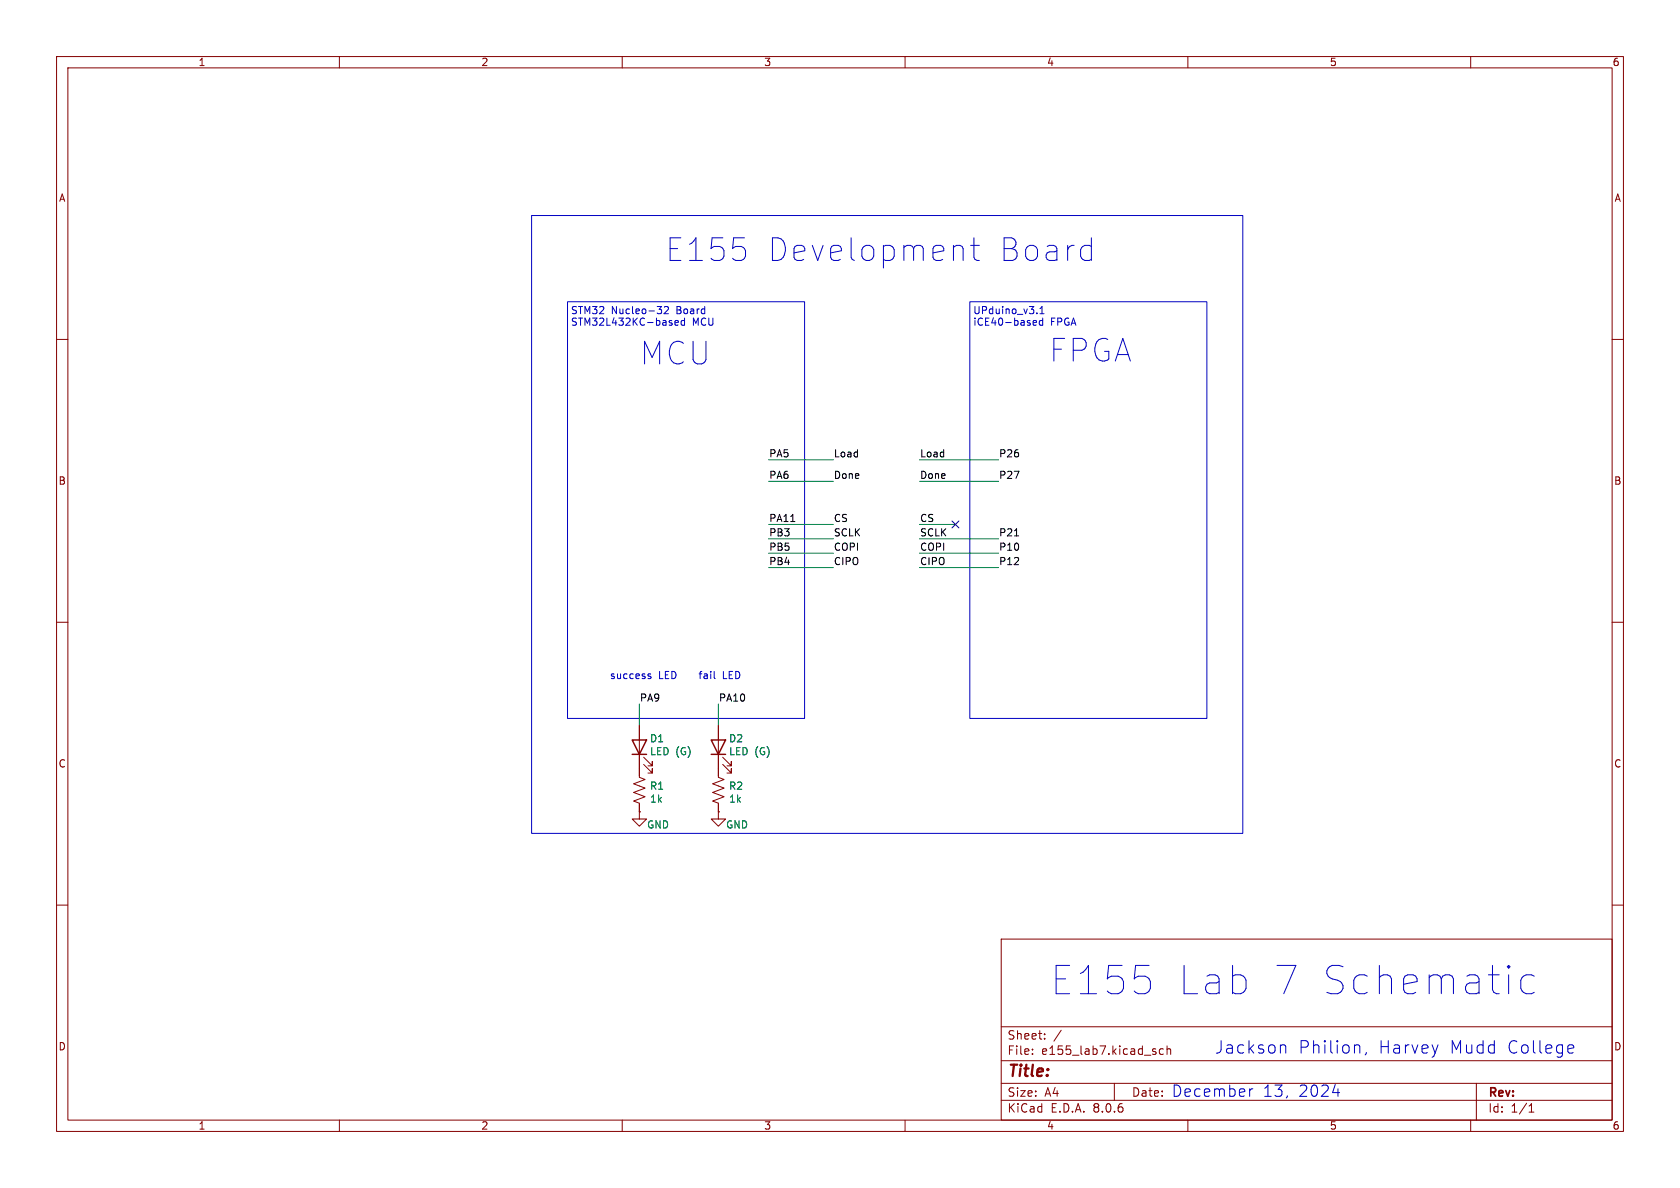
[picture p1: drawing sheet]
<svg xmlns="http://www.w3.org/2000/svg" width="297mm" height="210mm" viewBox="0 0 297 210" stroke-linecap="round" stroke-linejoin="round" font-family="sans-serif">
<g fill="none" stroke="#840000" stroke-width=".18">
<path d="M10 10h277v190h-277zM12 12h273v186h-273zM60 10v2M110 10v2M160 10v2M210 10v2M260 10v2M10 60h2M285 60h2M10 110h2M285 110h2M113 128.3v9.1l1 .4-2 .8 2 .7-2 .8 2 .7-2 .8 1 .4v1.5"/>
<path d="M113.8 135.1l1.5 1.6v-.8v.8h-.7M113.8 133.9l1.5 1.5v-.8v.8h-.7M127 128.3v9.1l1 .4-2 .8 2 .7-2 .8 2 .7-2 .8 1 .4v1.5M127.8 135.1l1.5 1.6v-.8v.8h-.8M127.8 133.9l1.5 1.5v-.8v.8h-.8M10 160h2M113 143.5v1.3h1.3l-1.3 1.3-1.2-1.3h1.2M113 143.5h.1M127 143.5v1.3h1.3l-1.3 1.3-1.3-1.3h1.3M127 143.5h.1M285 160h2M177 166h108v32h-108z"/>
<path d="M60 198v2M110 198v2M160 198v2M177 194.5h108M177 191.5h108M177 187.5h108M177 181.5h108M182.5 186.3v.1M182.5 185.5v.1M184.7 183.6v.1M184.7 182.8v.1M187.6 182.1l-1.3 2"/>
<path d="M197 191.5v3M204.2 185.9l.2 .2-.2 .3M204.2 185.4l.1 .1M205.7 185.5l-.5-.1-.2 .3v.4l.1 .2h.6M206.3 185.5l.2-.1 .4 .1 .1 .9M206.3 184.9v1.5M210 198v2M260 198v2M261 191.5v6.5M270.3 196.6h.9M270.3 195.5l.4-.4v1.5"/>
</g>
<path d="M111.8 130.8h2.5l-1.3 2.6zM111.8 133.4h2.5M125.7 130.8h2.6l-1.3 2.6zM125.7 133.4h2.6" fill="none" stroke="#840000" stroke-width=".25"/>
<path d="M139.8 92.2h.7M179.4 94.7h.7" fill="none" stroke="#000" stroke-width=".18"/>
<g fill="none" stroke="#0000c2" stroke-width=".18">
<path d="M94 38.1h125.7v109.2h-125.7zM100.3 53.3h41.9v73.7h-41.9zM116.2 54.2h.8l-.5 .5 .4 .1 .1 .4-.3 .3h-.3M117.4 54.3l.5-.1 .3 .3-.8 1h.8M119.3 57.1l.6-.1v-.3h-.4l-.2 .1 .1 .6h.5M121 56.7h-.3l-.3 .2 .1 .5h.5M121 56.2v1.3M170.1 43.6l.2 .3v2.1M171.4 53.3h42v73.7h-42zM171.6 43.4h1.5M172.2 42v3.5l.2 .4 .3 .1h.4M182.6 57.3l.2 .2 .4-.1"/>
<path d="M182.6 56.8l.2-.1h.3l.1 .1v.2l-.6 .1M183.3 55.3v.2M183.9 55.5h.7M183.9 54.5l.3-.3v1.3M184.3 56.7h-.3l-.3 .2 .2 .5h.4M184.3 56.2v1.3M191.8 43.4h.8l.3 .2M192.9 45.9l-.3 .1h-.8M192.9 42v4M114.6 119.5l.5 .2-.1 .2-.3 .1M114.6 119.2h.4M126.3 118.7v1.1l.1 .2"/>
<path d="M266.7 170.7l.2 .2-.2 .2M271.2 172.6l-.4-.3h-1l-.7 .5-.2 .5v1.4l.4 .7 .5 .3h1l.4-.3M220.9 192.5v1.3M221.5 192.5a.51 .51 0 0 0-.6 .4M226.7 184.7h.3l.3 .3v1.2M235.6 193.1h1.2M240.1 184.7l.3 .3v1.2M241.5 186.1l-.2 .4M277.5 184.7l.6 .1 .1 .4-1 .2M278.1 186.1l-.6 .1"/>
</g>
<g fill="none" stroke="#008400" stroke-width=".18">
<path d="M135.9 85.1h11.4M135.9 97.8h11.4M135.9 95.3h11.4M135.9 92.7h11.4M135.9 81.3h11.4M162.6 85.1h13.9M162.6 97.8h13.9M162.6 95.3h13.9M162.6 92.7h6.3M162.6 81.3h13.9M135.9 100.3h11.4M162.6 100.3h13.9"/>
<path d="M113 124.5v3.8M127 124.5v3.8"/>
</g>
<path d="M168.3 92.1l1.2 1.2M169.5 92.1l-1.2 1.2" fill="none" stroke="#000084" stroke-width=".18"/>
<g font-size="7" fill="#0000c2">
<text x="185.4" y="176.3">E155</text>
<text x="207.5" y="176.3">Lab 7 Schematic</text>
</g>
<g font-size="5.6" fill="#0000c2">
<text x="117.7" y="46.4">E155</text>
<text x="135.4" y="46.4">Development</text>
<text x="176" y="46.4">Board</text>
<text x="113.2" y="64.7">MCU</text>
<text x="185.5" y="64.2">FPGA</text>
</g>
<g font-size="3.1" fill="#0000c2">
<text x="214.6" y="186.4">Jackson</text>
<text x="229.4" y="186.4">Philion,</text>
<text x="243.6" y="186.4">Harvey</text>
<text x="256.2" y="186.4">Mudd</text>
<text x="266.3" y="186.4">College</text>
</g>
<text font-size="2.8" fill="#840000" x="178" y="190.9">Title:</text>
<g font-size="2.8" fill="#0000c2">
<text x="207" y="194.1">December</text>
<text x="223.2" y="194.1">13,</text>
<text x="229.5" y="194.1">2024</text>
</g>
<g font-size="2.1" fill="#840000">
<text x="178" y="184">Sheet:</text>
<text x="178" y="186.7">File:</text>
<text x="184.1" y="186.7">e155_lab7.kicad_sch</text>
<text x="178" y="196.9">KiCad</text>
<text x="178" y="194.1">Size:</text>
<text x="184.7" y="194.1">A4</text>
<text x="185.7" y="196.9">E.D.A.</text>
<text x="193.3" y="196.9">8.0.6</text>
<text x="200" y="194.1">Date:</text>
<text x="263" y="194.3">Rev:</text>
<text x="263" y="196.9">Id:</text>
<text x="267.1" y="196.9">1/1</text>
</g>
<g font-size="1.8" fill="#840000">
<text x="35" y="11.9">1</text>
<text x="85" y="11.9">2</text>
<text x="135" y="11.9">3</text>
<text x="185" y="11.9">4</text>
<text x="235" y="11.9">5</text>
<text x="285" y="11.9">6</text>
<text x="10.3" y="35.9">A</text>
<text x="285.3" y="35.9">A</text>
<text x="10.3" y="85.9">B</text>
<text x="285.3" y="85.9">B</text>
<text x="10.3" y="135.9">C</text>
<text x="285.3" y="135.9">C</text>
<text x="10.3" y="185.9">D</text>
<text x="285.3" y="185.9">D</text>
<text x="35" y="199.9">1</text>
<text x="85" y="199.9">2</text>
<text x="135" y="199.9">3</text>
<text x="185" y="199.9">4</text>
<text x="235" y="199.9">5</text>
<text x="285" y="199.9">6</text>
</g>
<g font-size="1.8" fill="#0000c2">
<text x="100.8" y="55.6">STM32</text>
<text x="100.8" y="57.7">STM32L432KC-based</text>
<text x="108.1" y="55.6">Nucleo-32</text>
<text x="119.7" y="55.6">Board</text>
<text x="122.4" y="57.7">MCU</text>
<text x="172" y="55.6">UPduino_v3.1</text>
<text x="172" y="57.7">iCE40-based</text>
<text x="185.7" y="57.7">FPGA</text>
<text x="107.7" y="120.2">success</text>
<text x="116.4" y="120.2">LED</text>
<text x="123.4" y="120.2">fail</text>
<text x="127.7" y="120.2">LED</text>
</g>
<g font-size="1.8">
<text x="135.9" y="80.9">PA5</text>
<text x="147.3" y="80.9">Load</text>
<text x="162.6" y="80.9">Load</text>
<text x="176.5" y="80.9">P26</text>
<text x="135.9" y="84.7">PA6</text>
<text x="147.3" y="84.7">Done</text>
<text x="162.6" y="84.7">Done</text>
<text x="176.5" y="84.7">P27</text>
<text x="135.9" y="94.9">PB3</text>
<text x="135.9" y="92.4">PA11</text>
<text x="147.3" y="94.9">SCLK</text>
<text x="147.3" y="92.4">CS</text>
<text x="162.6" y="92.4">CS</text>
<text x="162.6" y="94.9">SCLK</text>
<text x="176.5" y="94.9">P21</text>
<text x="135.9" y="97.4">PB5</text>
<text x="135.9" y="100">PB4</text>
<text x="147.3" y="97.4">COPI</text>
<text x="147.3" y="100">CIPO</text>
<text x="162.6" y="97.4">COPI</text>
<text x="162.6" y="100">CIPO</text>
<text x="176.5" y="97.4">P10</text>
<text x="176.5" y="100">P12</text>
<text x="113" y="124.1">PA9</text>
<text x="127" y="124.1">PA10</text>
</g>
<g font-size="1.8" fill="#008484">
<text x="114.8" y="131.4">D1</text>
<text x="128.8" y="131.4">D2</text>
<text x="114.8" y="133.7">LED (G)</text>
<text x="128.8" y="133.7">LED (G)</text>
<text x="114.8" y="139.8">R1</text>
<text x="114.8" y="142.1">1k</text>
<text x="128.8" y="139.8">R2</text>
<text x="128.8" y="142.1">1k</text>
<text x="114.3" y="146.7">GND</text>
<text x="128.3" y="146.7">GND</text>
</g>
</svg>
